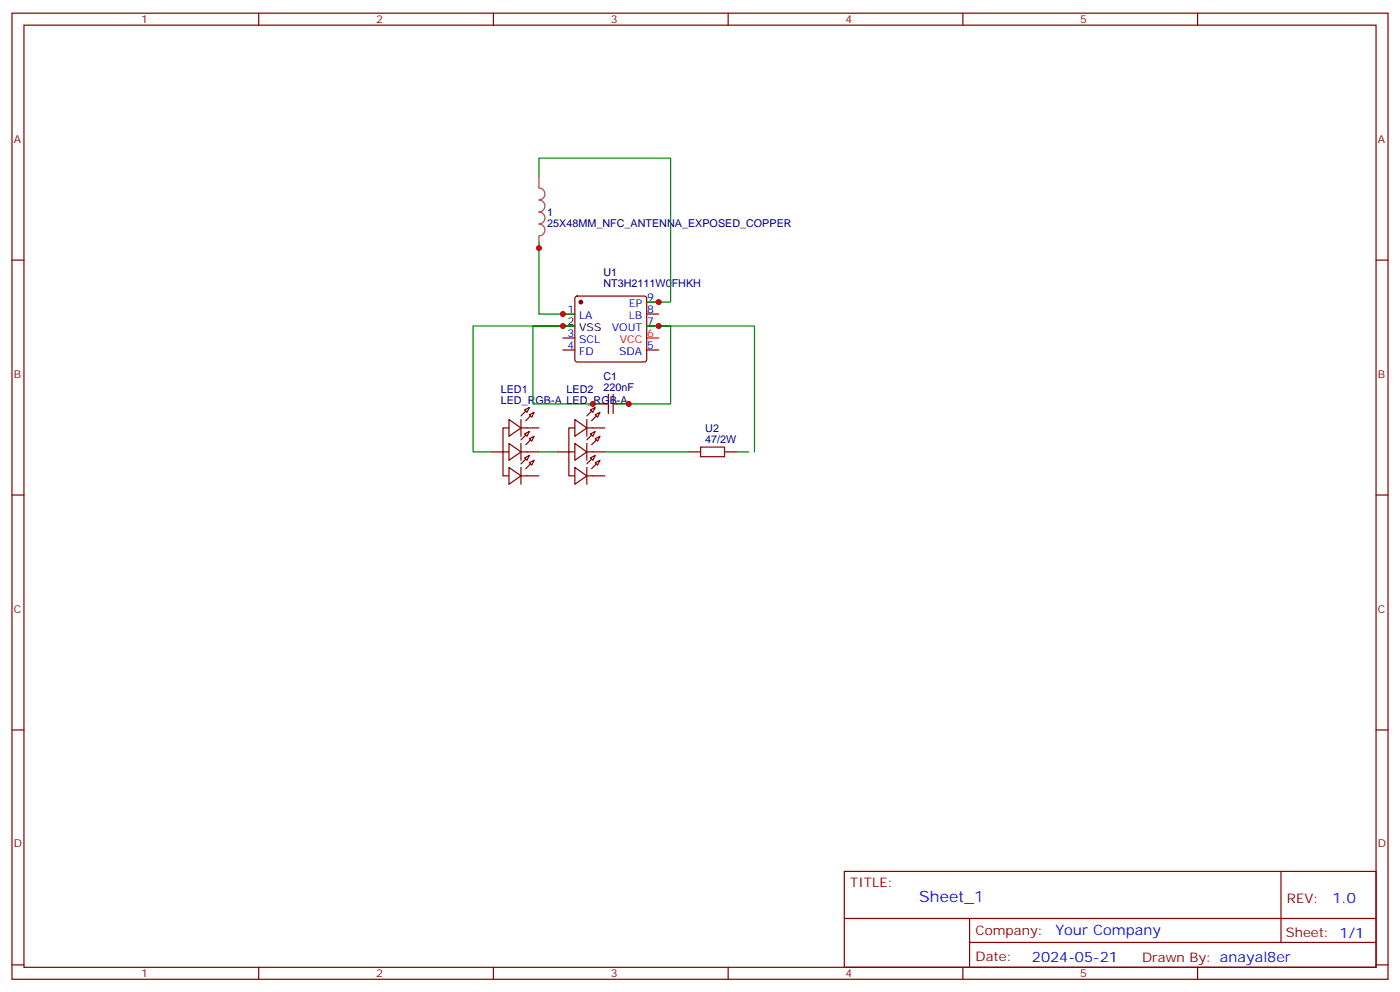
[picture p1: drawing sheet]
<svg xmlns="http://www.w3.org/2000/svg" width="412mm" height="292mm" viewBox="0 0 412 292" stroke-linecap="round" stroke-linejoin="round" font-family="sans-serif">
<g fill="none" stroke="#870000" stroke-width=".35">
<path d="M3.5 3.9h405.4v284.3h-405.4zM7.1 7.4h398.2v277.3h-398.2zM76.2 3.9v3.5M145.3 3.9v3.5M214.5 3.9v3.5M283.6 3.9v3.5M352.8 3.9v3.5M3.5 76.6h3.6M405.3 76.6h3.6M165.8 92.4h3.5M165.8 99.5h3.5M169.6 87.3l.4-.2h19.8l.5 .2 .2 .5v18l-.2 .5-.5 .2h-19.8l-.5-.2-.2-.5v-18z"/>
<path d="M190.5 88.9h3.5M190.5 92.4h3.5M190.5 96h3.5M165.8 103h3.5M190.5 103h3.5M148.2 133v7.1h1.7M153.5 137.6v4.9M154.5 134.8l1.4-.7-.7 1.4zM155.9 136.2l1.4-.7-.7 1.4zM3.5 145.7h3.6M153.5 140.1h1.7M405.3 145.7h3.6"/>
<path d="M3.5 214.8h3.6M405.3 214.8h3.6M248.7 256.5h156.6v28.2h-156.6zM377.3 256.5v20.9M248.7 270.3h156.5M285.6 277.4h119.6M285.6 270.3v14.1M3.5 284h3.6M76.2 284.7v3.5M145.3 284.7v3.5M214.5 284.7v3.5M283.6 284.7v3.5"/>
<path d="M352.8 284.7v3.5M405.3 284h3.6"/>
</g>
<path d="M190.5 99.5h3.5" fill="none" stroke="#f00" stroke-width=".35"/>
<path d="M165.8 96h3.5" fill="none" stroke="#000" stroke-width=".35"/>
<g fill="#870000" stroke="#870000" stroke-width=".35">
<path d="M154.9 137.9l1.4-1.4z"/>
<path d="M153.5 136.5l1.4-1.4z"/>
<circle cx="171.1" cy="88.9" r=".53"/>
</g>
<path d="M149.9 137.6l3.6 2.5-3.6 2.4z" fill="#fff" stroke="#870000" stroke-width=".35"/>
<path d="M148.2 133h1.7M153.5 133h1.7M153.5 130.5v5M154.5 127.7l1.4-.7-.7 1.4zM155.9 129.1l1.4-.7-.7 1.4zM155.2 140.1h3.5" fill="none" stroke="#870000" stroke-width=".35"/>
<g fill="#870000" stroke="#870000" stroke-width=".35">
<path d="M154.9 130.9l1.4-1.4z"/>
<path d="M153.5 129.5l1.4-1.4z"/>
</g>
<path d="M149.9 130.5l3.6 2.5-3.6 2.5z" fill="#fff" stroke="#870000" stroke-width=".35"/>
<path d="M144.6 133h3.6M155.2 133h3.5M155.2 125.9h3.5" fill="none" stroke="#870000" stroke-width=".35"/>
<path d="M149.9 123.5l3.6 2.4-3.6 2.5z" fill="#fff" stroke="#870000" stroke-width=".35"/>
<g fill="none" stroke="#870000" stroke-width=".35">
<path d="M178.2 118.9h1M179.2 116.1v5.6M180.6 116.1v5.6M180.6 118.9h1.1M149.9 125.9h-1.7v7.1M153.5 123.5v4.9M153.5 125.9h1.7M154.5 120.6l1.4-.7-.7 1.5zM155.9 122.1l1.4-.7-.7 1.4zM167.6 133v7.1h1.7M172.9 137.6v4.9M173.9 134.8l1.4-.7-.7 1.4z"/>
<path d="M175.3 136.2l1.4-.7-.7 1.4zM202.8 133h3.6M213.4 133h3.6M172.9 140.1h1.7"/>
</g>
<g fill="#870000" stroke="#870000" stroke-width=".35">
<path d="M153.5 122.4l1.4-1.4z"/>
<path d="M154.9 123.8l1.4-1.4z"/>
<path d="M175.7 136.5l-1.4 1.4z"/>
<path d="M172.9 136.5l1.4-1.4z"/>
</g>
<path d="M206.4 131.6h7v2.8h-7z" fill="none" stroke="#a10000" stroke-width=".35"/>
<path d="M174.6 118.9h3.6M181.7 118.9h3.5" fill="none" stroke="#000" stroke-width=".35"/>
<path d="M158.7 51.9v3.4a1.76 1.76 0 0 1 1.8 1.8 1.76 1.76 0 0 1-1.8 1.8 1.76 1.76 0 0 1 1.8 1.7 1.76 1.76 0 0 1-1.8 1.8 1.76 1.76 0 0 1 1.8 1.7 1.76 1.76 0 0 1-1.8 1.8 1.76 1.76 0 0 1 1.8 1.8 1.76 1.76 0 0 1-1.8 1.7M158.7 69.6v3.4" fill="none" stroke="#a64a4a" stroke-width=".35"/>
<path d="M158.7 51.9v-5.3h38.9v42.3h-7.1M158.7 71.3v21.1h10.6M176.4 118.9h-19.4v-22.9h12.3h-30v37h5.3M181.7 118.9h15.9v-22.9h-7.1h31.7v37M217 133h3.5" fill="none" stroke="#008700" stroke-width=".35"/>
<path d="M169.3 137.6l3.6 2.5-3.6 2.4z" fill="#fff" stroke="#870000" stroke-width=".35"/>
<path d="M167.6 133h1.7M172.9 133h1.7M172.9 130.5v5M173.9 127.7l1.4-.7-.7 1.4zM175.3 129.1l1.4-.7-.7 1.4zM174.6 140.1h3.6" fill="none" stroke="#870000" stroke-width=".35"/>
<g fill="#870000" stroke="#870000" stroke-width=".35">
<path d="M174.3 130.9l1.4-1.4z"/>
<path d="M172.9 129.5l1.4-1.4z"/>
</g>
<path d="M169.3 130.5l3.6 2.5-3.6 2.5z" fill="#fff" stroke="#870000" stroke-width=".35"/>
<path d="M164 133h3.6M174.6 133h3.6M174.6 125.9h3.6" fill="none" stroke="#870000" stroke-width=".35"/>
<path d="M169.3 123.5l3.6 2.4-3.6 2.5z" fill="#fff" stroke="#870000" stroke-width=".35"/>
<path d="M169.3 125.9h-1.7v7.1M172.9 123.5v4.9M172.9 125.9h1.7M173.9 120.6l1.4-.7-.7 1.5zM175.3 122.1l1.4-.7-.7 1.4z" fill="none" stroke="#870000" stroke-width=".35"/>
<g fill="#870000" stroke="#870000" stroke-width=".35">
<path d="M172.9 122.4l1.4-1.4z"/>
<path d="M175.7 122.4l-1.4 1.4z"/>
</g>
<path d="M158.7 133h5.3M178.2 133h24.6" fill="none" stroke="#008700" stroke-width=".35"/>
<g fill="#c00">
<circle cx="194" cy="96" r=".88"/>
<circle cx="185.2" cy="118.9" r=".88"/>
<circle cx="165.8" cy="96" r=".88"/>
<circle cx="174.6" cy="118.9" r=".88"/>
<circle cx="165.8" cy="92.4" r=".88"/>
<circle cx="158.8" cy="73" r=".88"/>
<circle cx="194" cy="88.9" r=".88"/>
</g>
<text font-size="4.6" fill="#00f" x="270.8" y="265.5">Sheet_1</text>
<g font-size="4.2" fill="#00f">
<text x="392.5" y="265.7">1.0</text>
<text x="310.9" y="275.3">Your Company</text>
<text x="304" y="283.1">2024-05-21</text>
</g>
<g font-size="3.9" fill="#800">
<text x="250.5" y="261.1">TITLE:</text>
<text x="379.1" y="265.7">REV:</text>
<text x="287.4" y="275.3">Company:</text>
<text x="378.7" y="275.9">Sheet: 1/1</text>
<text x="287.4" y="282.9">Date:</text>
<text x="336.4" y="283">Drawn By: anayal8er</text>
</g>
<g font-size="3.2" fill="#800">
<text x="41.6" y="6.9">1</text>
<text x="110.8" y="6.9">2</text>
<text x="179.9" y="6.9">3</text>
<text x="249.1" y="6.9">4</text>
<text x="318.2" y="6.9">5</text>
<text x="4.1" y="42">A</text>
<text x="405.9" y="42">A</text>
<text x="4.1" y="111.1">B</text>
<text x="405.9" y="111.1">B</text>
<text x="4.1" y="180.3">C</text>
<text x="405.9" y="180.3">C</text>
<text x="4.1" y="249.4">D</text>
<text x="405.9" y="249.4">D</text>
<text x="41.6" y="287.7">1</text>
<text x="110.8" y="287.7">2</text>
<text x="179.9" y="287.7">3</text>
<text x="249.1" y="287.7">4</text>
<text x="318.2" y="287.7">5</text>
</g>
<g font-size="3.2" fill="#000080">
<text x="161.2" y="63.6">1</text>
<text x="161.2" y="66.7">25X48MM_NFC_ANTENNA_EXPOSED_COPPER</text>
<text x="177.8" y="81.1">U1</text>
<text x="177.8" y="84.4">NT3H2111W0FHKH</text>
<text x="177.8" y="111.8">C1</text>
<text x="147.5" y="118.9">LED_RGB-A LED_RGB-A</text>
<text x="147.5" y="115.6">LED1</text>
<text x="166.9" y="115.6">LED2</text>
<text x="177.8" y="115">220nF</text>
<text x="207.7" y="130.5">47/2W</text>
<text x="207.7" y="127.3">U2</text>
</g>
<g font-size="3.2" fill="#00f">
<text x="190.7" y="88.5">9</text>
<text x="167.1" y="92.1">1</text>
<text x="170.6" y="93.8">LA</text>
<text x="185.3" y="93.8">LB</text>
<text x="185.3" y="90.3">EP</text>
<text x="190.7" y="92.1">8</text>
<text x="190.7" y="95.6">7</text>
<text x="167.1" y="99.1">3</text>
<text x="170.6" y="100.9">SCL</text>
<text x="180.3" y="97.4">VOUT</text>
<text x="167.1" y="102.7">4</text>
<text x="170.6" y="104.4">FD</text>
<text x="182.4" y="104.4">SDA</text>
<text x="190.7" y="102.7">5</text>
</g>
<g font-size="3.2">
<text x="167.1" y="95.6">2</text>
<text x="170.6" y="97.4">VSS</text>
</g>
<g font-size="3.2" fill="#f00">
<text x="182.6" y="100.9">VCC</text>
<text x="190.7" y="99.1">6</text>
</g>
</svg>
